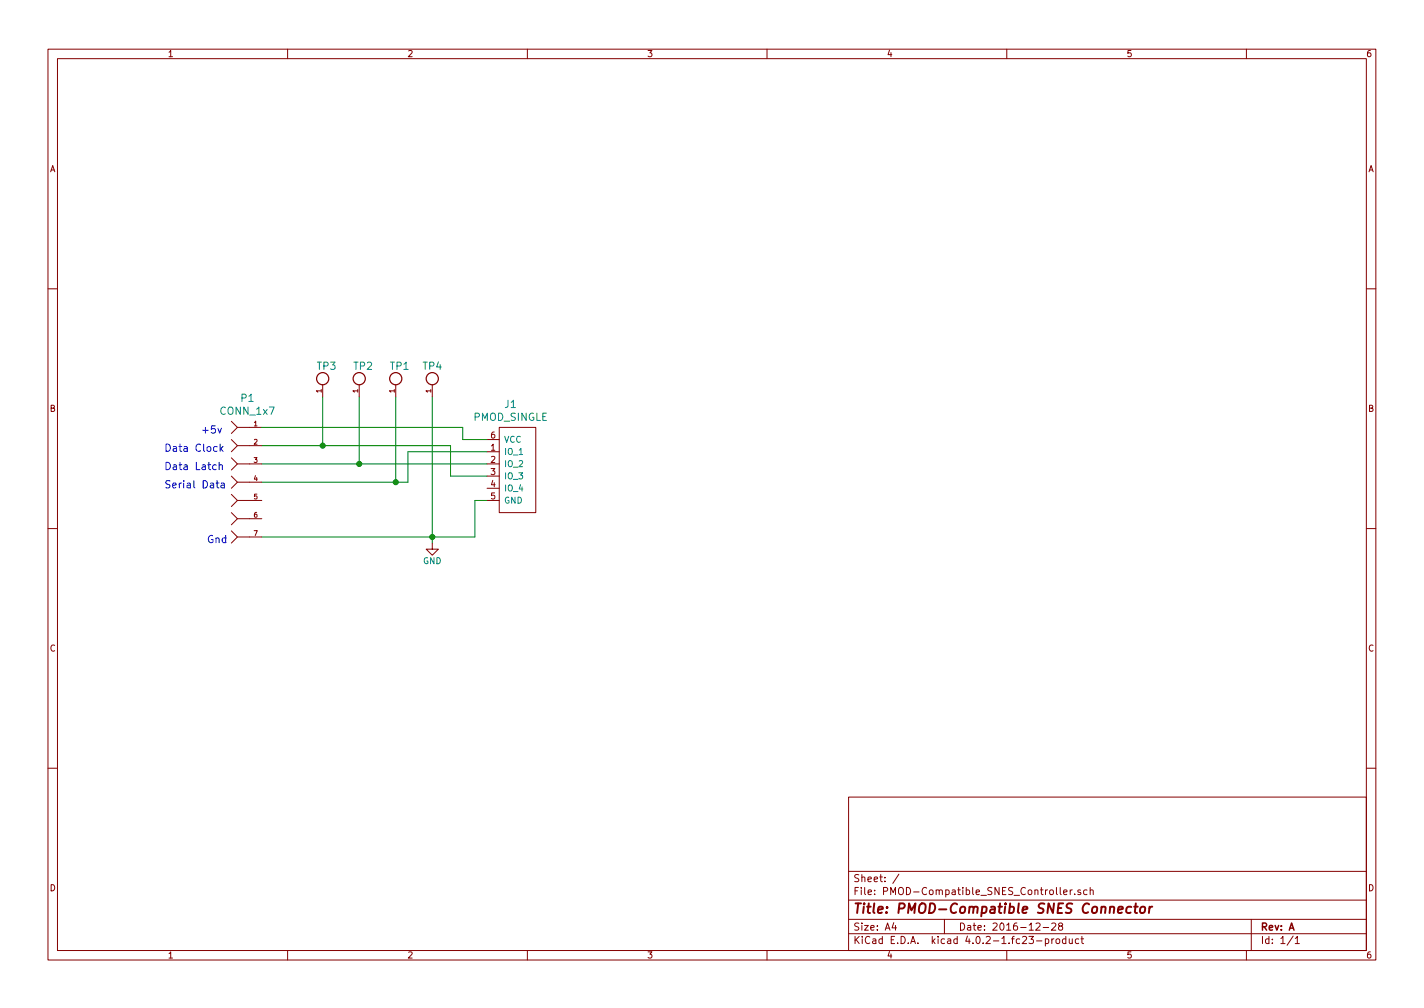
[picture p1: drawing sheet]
EESchema Schematic File Version 2
LIBS:Amplifiers
LIBS:Connectors
LIBS:DataStorage
LIBS:Diodes
LIBS:Microprocessors
LIBS:MiscellaneousDevices
LIBS:Passives
LIBS:PMOD
LIBS:PowerComponents
LIBS:RepeaterParts
LIBS:RF_OEM_Parts
LIBS:Sensors
LIBS:TransistorParts
LIBS:power
LIBS:PMOD-Compatible_SNES_Controller-cache
EELAYER 25 0
EELAYER END
$Descr A4 11693 8268
encoding utf-8
Sheet 1 1
Title "PMOD-Compatible SNES Connector"
Date "2016-12-28"
Rev "A"
Comp ""
Comment1 ""
Comment2 ""
Comment3 ""
Comment4 ""
$EndDescr
$Comp
L CONN_1x7 P1
U 1 1
P 1950 3950
F 0 "P1" H 2031 4637 60  0000 C CNN
F 1 "CONN_1x7" H 2031 4531 60  0000 C CNN
F 2 "Connectors:GAMING_SNES" H 1950 3950 60  0001 C CNN
F 3 "" H 1950 3950 60  0000 C CNN
	1    1950 3950
	1    0    0    -1  
$EndComp
Text Notes 1650 3550 0    60   ~ 0
+5v
Text Notes 1350 3700 0    60   ~ 0
Data Clock
Text Notes 1350 3850 0    60   ~ 0
Data Latch
Text Notes 1350 4000 0    60   ~ 0
Serial Data
Text Notes 1700 4450 0    60   ~ 0
Gnd
$Comp
L PMOD_SINGLE J1
U 1 1
P 4250 3850
F 0 "J1" H 4307 4387 60  0000 C CNN
F 1 "PMOD_SINGLE" H 4307 4281 60  0000 C CNN
F 2 "Connectors:PMOD_SINGLE_MALE" H 4400 3850 60  0001 C CNN
F 3 "" H 4400 3850 60  0000 C CNN
	1    4250 3850
	-1   0    0    -1  
$EndComp
Wire Wire Line
	4000 3600 3800 3600
Wire Wire Line
	3800 3600 3800 3500
Wire Wire Line
	3800 3500 2150 3500
Wire Wire Line
	2150 3650 3700 3650
Wire Wire Line
	3700 3650 3700 3900
Wire Wire Line
	2150 3800 4000 3800
Wire Wire Line
	3550 3250 3550 4450
Wire Wire Line
	2150 4400 3900 4400
$Comp
L TEST_POINT TP3
U 1 1
P 2650 3150
F 0 "TP3" H 2600 3300 60  0000 L CNN
F 1 "TEST_POINT" H 2650 3400 60  0001 C CNN
F 2 "Connectors:TESTPOINT_063" H 2650 3150 60  0001 C CNN
F 3 "" H 2650 3150 60  0000 C CNN
F 4 "Value" H 2650 3150 60  0001 C CNN "DigikeyNumber"
F 5 "Value" H 2650 3150 60  0001 C CNN "Manufacturer"
F 6 "Value" H 2650 3150 60  0001 C CNN "ManufacturerNumber"
	1    2650 3150
	1    0    0    -1  
$EndComp
$Comp
L TEST_POINT TP2
U 1 1
P 2950 3150
F 0 "TP2" H 2900 3300 60  0000 L CNN
F 1 "TEST_POINT" H 2950 3400 60  0001 C CNN
F 2 "Connectors:TESTPOINT_063" H 2950 3150 60  0001 C CNN
F 3 "" H 2950 3150 60  0000 C CNN
	1    2950 3150
	1    0    0    -1  
$EndComp
$Comp
L TEST_POINT TP1
U 1 1
P 3250 3150
F 0 "TP1" H 3200 3300 60  0000 L CNN
F 1 "TEST_POINT" H 3250 3400 60  0001 C CNN
F 2 "Connectors:TESTPOINT_063" H 3250 3150 60  0001 C CNN
F 3 "" H 3250 3150 60  0000 C CNN
F 4 "Value" H 3250 3150 60  0001 C CNN "DigikeyNumber"
F 5 "Value" H 3250 3150 60  0001 C CNN "Manufacturer"
F 6 "Value" H 3250 3150 60  0001 C CNN "ManufacturerNumber"
	1    3250 3150
	1    0    0    -1  
$EndComp
Wire Wire Line
	2650 3250 2650 3650
Connection ~ 2650 3650
Wire Wire Line
	2950 3250 2950 3800
Connection ~ 2950 3800
Wire Wire Line
	3250 3250 3250 3950
Connection ~ 3250 3950
$Comp
L TEST_POINT TP4
U 1 1
P 3550 3150
F 0 "TP4" H 3550 3300 60  0000 C CNN
F 1 "TEST_POINT" H 3550 3400 60  0001 C CNN
F 2 "Connectors:TESTPOINT_063" H 3550 3150 60  0001 C CNN
F 3 "" H 3550 3150 60  0000 C CNN
	1    3550 3150
	1    0    0    -1  
$EndComp
$Comp
L GND #PWR01
U 1 1
P 3550 4450
F 0 "#PWR01" H 3550 4200 50  0001 C CNN
F 1 "GND" H 3550 4300 50  0000 C CNN
F 2 "" H 3550 4450 50  0000 C CNN
F 3 "" H 3550 4450 50  0000 C CNN
	1    3550 4450
	1    0    0    -1  
$EndComp
Connection ~ 3550 4400
Wire Wire Line
	4000 4100 3900 4100
Wire Wire Line
	3900 4100 3900 4400
Wire Wire Line
	2150 3950 3350 3950
Wire Wire Line
	3700 3900 4000 3900
Wire Wire Line
	4000 3700 3350 3700
Wire Wire Line
	3350 3700 3350 3950
$EndSCHEMATC
